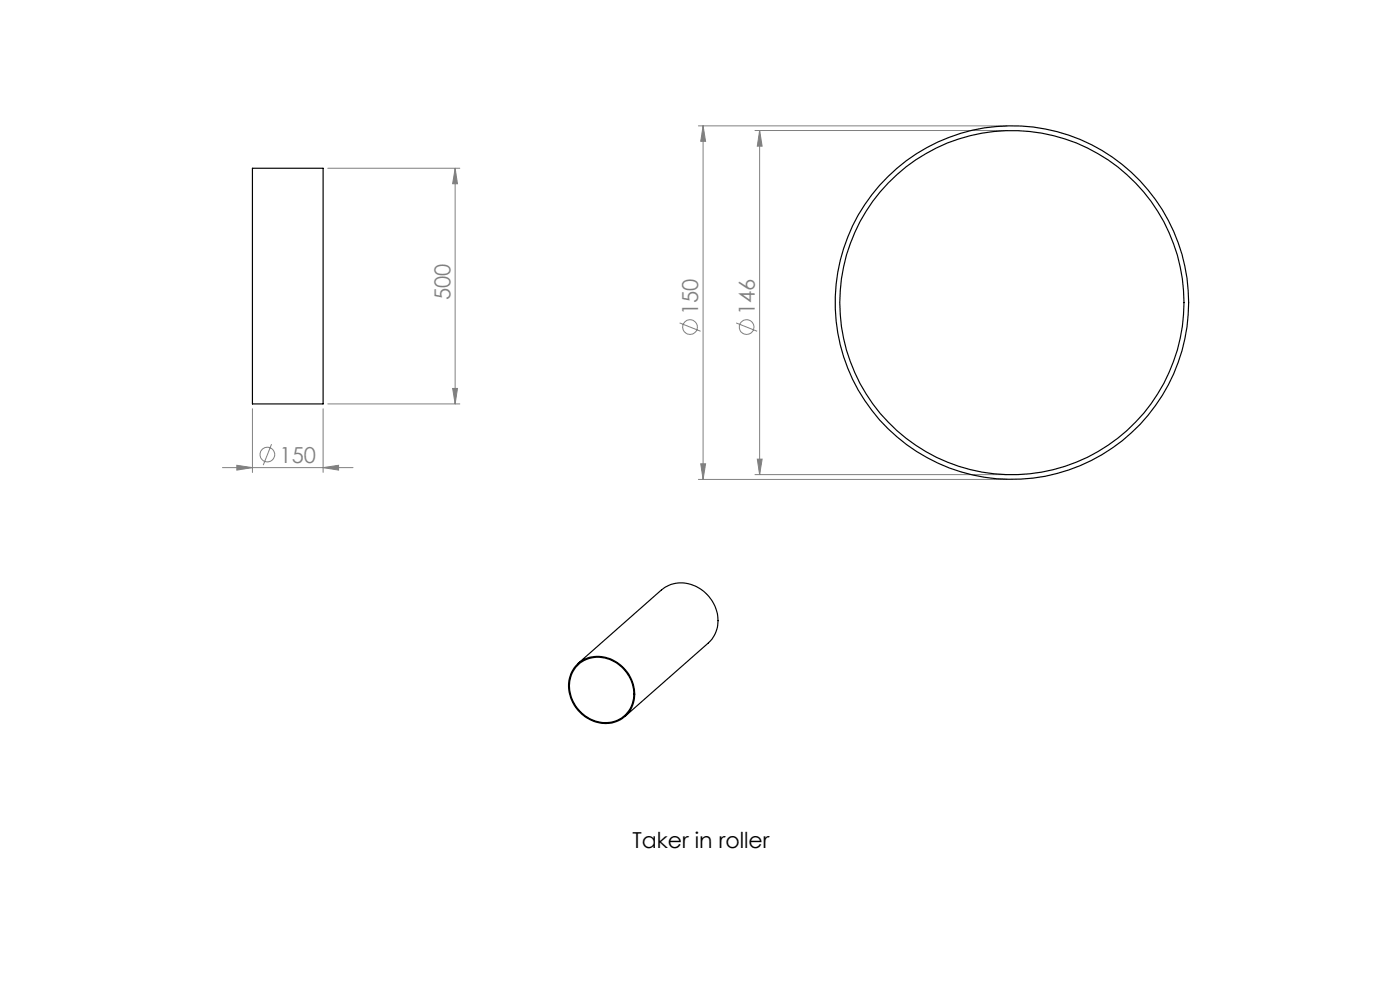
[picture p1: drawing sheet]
<svg xmlns="http://www.w3.org/2000/svg" width="297mm" height="210mm" viewBox="0 0 297 210" stroke-linecap="round" stroke-linejoin="round" font-family="sans-serif">
<g fill="none" stroke="#808080" stroke-width=".21">
<path d="M69.5 35.7h28M96.6 35.7v50M96.6 35.7l.4 3.3h-1zM148.2 26.7h65.5M149.2 26.7l.5 3.3h-1zM149.2 26.7v75M160.2 27.7h53.5M161.1 27.7l.6 3.3h-1zM161.1 27.7v73M144.2 68.5l4.4 1.8M156.2 68.5l4.4 1.8M47.2 99.2h27.7"/>
<path d="M50.2 98.7l3.4 .5-3.4 .5zM53.6 86.7v13.5M57.6 94.2l-1.8 4.5M68.5 99.2l3.3-.5v1zM68.5 86.7v13.5M69.5 85.7h28M96 82.4h1l-.4 3.3zM148.7 98.4h1l-.5 3.3zM160.7 97.4h1l-.6 3.3zM148.2 101.7h65.5M160.2 100.7h53.5"/>
<circle cx="146.4" cy="69.4" r="1.55"/>
<circle cx="158.4" cy="69.4" r="1.55"/>
<circle cx="56.7" cy="96.4" r="1.55"/>
</g>
<g fill="#808080">
<path d="M68.5 99.2l3.3-.5v1zM50.2 98.7l3.4 .5-3.4 .5z"/>
<path d="M96 82.4h1l-.4 3.3zM96.6 35.7l.4 3.3h-1z"/>
<path d="M149.2 26.7l.5 3.3h-1zM148.7 98.4h1l-.5 3.3zM161.1 27.7l.6 3.3h-1zM160.7 97.4h1l-.6 3.3z"/>
</g>
<g fill="none" stroke="#000" stroke-width=".25">
<path d="M53.6 35.7h14.9v50h-14.9zM122.4 141a7.1 7.1 0 0 1 10.3 1.1 7 7 0 0 1-.7 10.3 7.5 7.5 0 0 1-10.5-3.3 6.9 6.9 0 0 1 .9-8.1zM122.7 140.7l17.6-15.6a7.3 7.3 0 0 1 11 2.7 6.8 6.8 0 0 1-1 8.6l-17.7 15.6M122.7 141a7 7 0 0 1 10.4 2 6.5 6.5 0 0 1-2.5 9.9 7.7 7.7 0 0 1-7.7-2.2 7.7 7.7 0 0 1-1.5-7.9l.7-1.2z"/>
<circle cx="214.7" cy="64.2" r="37.5"/>
<circle cx="214.7" cy="64.2" r="36.5"/>
</g>
<g font-size="4.7" fill="#808080">
<text x="95.5" y="63.7" transform="rotate(-90 95.5 63.7)">500</text>
<text x="148.1" y="66.8" transform="rotate(-90 148.1 66.8)">150</text>
<text x="160.1" y="66.8" transform="rotate(-90 160.1 66.8)">146</text>
<text x="59.3" y="98.1">150</text>
</g>
<text font-size="4.7" x="134.2" y="179.9">Taker in roller</text>
</svg>
